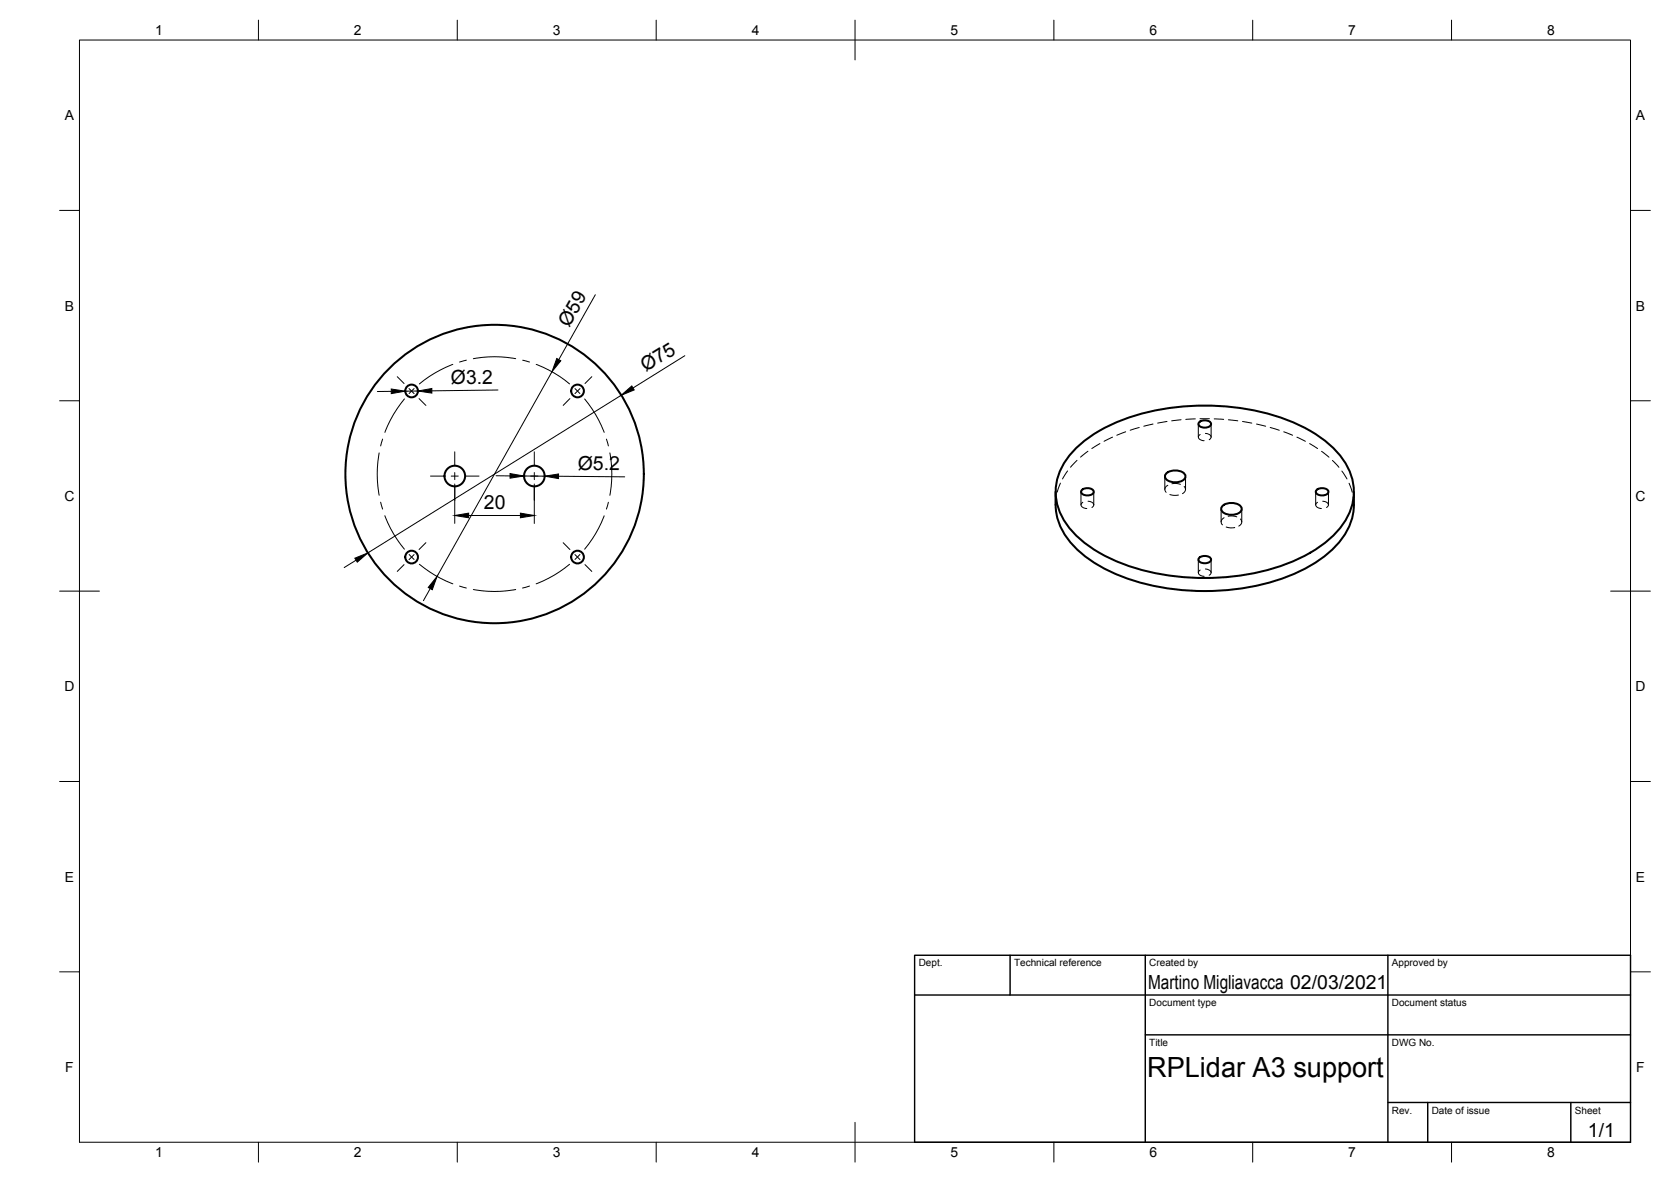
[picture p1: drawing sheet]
<svg xmlns="http://www.w3.org/2000/svg" width="420mm" height="297mm" viewBox="0 0 420 297" stroke-linecap="round" stroke-linejoin="round" font-family="sans-serif">
<!-- layer: Visible -->
<g fill="none" stroke="#000" stroke-width=".51">
<path d="M271 112.2a42.7 42.7 0 0 1 23.2-9.7 59.1 59.1 0 0 1 33.3 4.7 24.2 24.2 0 0 1 11.7 10.9 13.8 13.8 0 0 1-3 15.5 38 38 0 0 1-19.8 10.2 60.1 60.1 0 0 1-38-3.8 24.2 24.2 0 0 1-11.7-10.9 13.8 13.8 0 0 1 2.9-15.5zM293.2 119a3.5 3.5 0 0 1 4.8 .3 1.62 1.62 0 0 1-1.8 1.9 3.1 3.1 0 0 1-3.2-1.1v-.8zM301.5 106.1a2.08 2.08 0 0 1 3 .3 1.38 1.38 0 0 1-1.8 1.1 .96 .96 0 0 1-1-.3 .96 .96 0 0 1-.2-1.1zM265.4 123.6v3.3M272 123.2a2.08 2.08 0 0 1 3 .2 1.38 1.38 0 0 1-1.8 1.1 .96 .96 0 0 1-1.1-.3 .96 .96 0 0 1-.1-1zM307.4 127.1a3.5 3.5 0 0 1 4.7 .4 1.62 1.62 0 0 1-1.8 1.8 3.1 3.1 0 0 1-3.2-1v-.8zM331 123.2a2.08 2.08 0 0 1 3 .2 1.38 1.38 0 0 1-1.8 1.1 .96 .96 0 0 1-1-.3 .96 .96 0 0 1-.2-1zM340.4 123.6a17 17 0 0 1-1.6 9.5 26 26 0 0 1-13.3 11.1 60.6 60.6 0 0 1-45.1 0 27.1 27.1 0 0 1-13.4-11.1 13.4 13.4 0 0 1-1.6-6.2M301.5 140.2a2.08 2.08 0 0 1 3 .3 1.38 1.38 0 0 1-1.8 1 .96 .96 0 0 1-1-.2 .96 .96 0 0 1-.2-1.1z"/>
<circle cx="103.5" cy="98.3" r="1.6"/>
<circle cx="145.2" cy="98.3" r="1.6"/>
<circle cx="114.4" cy="119.6" r="2.59"/>
<circle cx="124.4" cy="119.1" r="37.5"/>
<circle cx="134.4" cy="119.6" r="2.59"/>
<circle cx="103.5" cy="140" r="1.6"/>
<circle cx="145.2" cy="140" r="1.6"/>
</g>
<!-- layer: Hidden -->
<g fill="none" stroke="#000" stroke-width=".25">
<path d="M268.4 118.3l-1.2 2.1M270.8 115.7l-1.6 1.7M273.6 113.4l-1.9 1.5M276.6 111.5l-2.1 1.2M279.7 109.9l-2.1 1M283 108.5l-2.2 .9M286.4 107.4l-2.2 .7M289.9 106.6l-2.3 .5M292.9 119.7v3.3M293.4 105.9l-2.3 .4M297 105.5l-2.4 .3M298.1 119.7v3.3"/>
<path d="M300.5 105.3l-2.3 .1M301.3 106.6v3.2M301.7 105.2h2.4M301.8 109.2a.75 .75 0 0 0-.5 .8 .75 .75 0 0 0 .8 .6l.7 .2M303.1 108.9a1.02 1.02 0 0 1 1 .3 1.02 1.02 0 0 1 .3 1l-.4 .3M304.5 106.6v3.2M305.3 105.3l2.4 .1M308.9 105.5l2.3 .3M312.4 105.9l2.3 .4M315.9 106.6l2.3 .5M319.4 107.4l2.3 .7M322.8 108.5l2.2 .9"/>
<path d="M326.1 109.9l2.1 1M329.3 111.5l2 1.2M332.3 113.4l1.9 1.5M335 115.7l1.7 1.7M337.4 118.4l1.3 2M265.6 124.8l-.2 2.1M266.6 121.4l-.8 2.3M271.8 123.6v3.3M272.3 126.2a.75 .75 0 0 0-.5 .9 .75 .75 0 0 0 .8 .6l.7 .1M273.6 125.9a1.04 1.04 0 0 1 1.3 1.3l-.3 .3M275 123.6v3.3M293.6 121.9a1.07 1.07 0 0 0-.4 1.8"/>
<path d="M294.2 124.3l1 .2 1.1-.1M294.7 121.6l.9-.1 1.2 .2M297.8 122.3a1.06 1.06 0 0 1-.5 1.8M307 127.9v3.3M307.8 130.1a1.05 1.05 0 0 0-.4 1.8M308.3 132.4l1.1 .3 1.1-.1M308.8 129.7h.9l1.3 .2M311.9 130.4a1.05 1.05 0 0 1-.4 1.8M312.2 127.9v3.3M330.8 123.6v3.3M331.3 126.2a.75 .75 0 0 0-.4 .9 .75 .75 0 0 0 .7 .6l.7 .1M332.6 125.9a1.03 1.03 0 0 1 1.3 1.3l-.4 .3"/>
<path d="M334 123.6v3.3M339.2 121.4l.8 2.3M340.3 124.8l.1 2.1M301.3 140.6v3.3M301.8 143.3a.75 .75 0 0 0-.5 .8 .75 .75 0 0 0 .8 .6l.7 .1M303.1 143a1.02 1.02 0 0 1 1 .2 1.02 1.02 0 0 1 .3 1.1l-.4 .3M304.5 140.6v3.3"/>
</g>
<!-- layer: Border -->
<g fill="none" stroke="#000" stroke-width=".25">
<path d="M20 10.1h390v276.9h-390zM65 5.1v5M115 5.1v5M165 5.1v5M215 5.1v10M265 5.1v5M315 5.1v5M365 5.1v5M15 52.9h5M410 52.9h5M15 100.7h5M410 100.7h5"/>
<path d="M15 148.6h10M405 148.6h10M15 196.4h5M410 196.4h5M15 244.2h5M410 244.2h5M65 287v5M115 287v5M165 287v5M215 282.1v9.9M265 287v5M315 287v5"/>
<path d="M365 287v5"/>
</g>
<!-- layer: TitleBlock -->
<path d="M230 240.1h180v46.9h-180zM230 250h180M254 240.1v9.9M288 240.1v46.9M349 240.1v46.9M288 260.1h122M349 277.1h61M359 277.1v9.9M395 277.1v9.9" fill="none" stroke="#000" stroke-width=".36"/>
<!-- layer: Dimensions -->
<g fill="none" stroke="#000" stroke-width=".25">
<path d="M149.7 74.1l-9.2 16.3M98.4 98.3l-3.5 .1M105.1 98.3h-3.2M125.2 98l-16.6 .2M138.8 93.4l-28.9 51.5M156.2 99.3l-63.7 39.6M172.2 89.4l-13 8.1M124.7 119.6h3.5M131.7 119.6l5.2 .1M140.4 119.7l16.7 .1M114.3 121.6v9.9M117.8 129.5h13.1"/>
<path d="M134.3 121.6v9.9M89.5 140.8l-2.9 1.8M108.2 147.9l-1.7 3"/>
</g>
<path d="M98.4 97.8l3.5 .5-3.5 .6zM105.1 98.3l3.5-.7v1.2zM140 90.1l1 .6-2.2 2.7zM156.2 99.3l2.7-2.3 .6 1zM128.2 119l3.5 .6-3.5 .6zM136.9 119.7l3.5-.6v1.2zM114.3 129.5l3.5-.5v1.1zM130.9 129l3.4 .5-3.4 .6zM89.2 140.3l3.3-1.4-2.7 2.4zM109.9 144.9l-1.2 3.3-1-.6z" fill="#000" stroke="#000" stroke-width=".25"/>
<!-- layer: Center Lines -->
<g fill="none" stroke="#000" stroke-width=".25">
<path d="M99.9 94.7l1.7 1.7M102.8 97.6l1.3 1.3M104.1 97.6l-1.2 1.3M113.9 91.6l-4.6 2.2-3.8 2.7M117.3 90.5l-1.8 .5M119 90.1a29.3 29.3 0 0 1 10.7 0M131.4 90.5l1.7 .5M134.8 91.6l4.6 2.2 3.8 2.7M144.6 97.6l1.2 1.3M145.8 97.6l-1.2 1.3M148.8 94.7l-1.7 1.7M95.3 113.8a29.3 29.3 0 0 0 0 10.7"/>
<path d="M96.2 110.3l-.5 1.8M101.7 100.3l-2.7 3.8-2.2 4.6M105.4 100.2l1.7 1.7M108.2 119.6h3.5M113.5 119.6h1.7M114.3 113.5v3.5M114.3 118.8v1.7M117 119.6h3.4M128.2 119.6h3.5M133.5 119.6h1.7M134.3 113.5v3.5M134.3 118.8v1.7"/>
<path d="M137 119.6h3.4M143.3 100.2l-1.7 1.7M147 100.3l2.7 3.8 2.2 4.6M152.5 110.3l.5 1.8M153.4 113.8a29.3 29.3 0 0 1 0 10.7M95.7 126.2l.5 1.7M96.8 129.6l2.2 4.6 2.7 3.8M102.9 139.3l1.2 1.3M104.1 139.4l-1.3 1.2M107.1 136.4l-1.7 1.7M114.3 122.3v3.4M134.3 122.3v3.4"/>
<path d="M141.6 136.4l1.7 1.7M144.6 139.4l1.2 1.2M145.8 139.3l-1.2 1.3M151.9 129.6l-2.2 4.6-2.7 3.8M153 126.2l-.5 1.7M101.6 141.9l-1.7 1.7M105.5 141.8l3.8 2.7 4.6 2.2M115.5 147.3l1.8 .5M119 148.2a29.3 29.3 0 0 0 10.7 0M133.1 147.3l-1.7 .5M143.2 141.8l-3.8 2.7-4.6 2.2M147.1 141.9l1.7 1.7"/>
</g>
<text font-size="7" x="288.4" y="270.6">RPLidar A3 support</text>
<g font-size="4.9">
<text x="143.1" y="82.4" transform="rotate(-61 143.1 82.4)">Ø59</text>
<text x="162.4" y="93.6" transform="rotate(-32 162.4 93.6)">Ø75</text>
<text x="113.4" y="96.5" transform="rotate(-1 113.4 96.5)">Ø3.2</text>
<text x="145.3" y="118.1">Ø5.2</text>
<text x="121.7" y="128">20</text>
<text x="288.7" y="248.5">Martino Migliavacca 02/03/2021</text>
<text x="399.3" y="285.8">1/1</text>
</g>
<g font-size="3.5">
<text x="39" y="8.8">1</text>
<text x="89" y="8.8">2</text>
<text x="139" y="8.8">3</text>
<text x="189" y="8.8">4</text>
<text x="239" y="8.8">5</text>
<text x="289" y="8.8">6</text>
<text x="339" y="8.8">7</text>
<text x="389" y="8.8">8</text>
<text x="16.3" y="30.2">A</text>
<text x="411.3" y="30.2">A</text>
<text x="16.3" y="78">B</text>
<text x="411.3" y="78">B</text>
<text x="16.2" y="125.9">C</text>
<text x="411.2" y="125.9">C</text>
<text x="16.2" y="173.7">D</text>
<text x="411.2" y="173.7">D</text>
<text x="16.3" y="221.6">E</text>
<text x="411.3" y="221.6">E</text>
<text x="16.4" y="269.4">F</text>
<text x="411.4" y="269.4">F</text>
<text x="39" y="290.8">1</text>
<text x="89" y="290.8">2</text>
<text x="139" y="290.8">3</text>
<text x="189" y="290.8">4</text>
<text x="239" y="290.8">5</text>
<text x="289" y="290.8">6</text>
<text x="339" y="290.8">7</text>
<text x="389" y="290.8">8</text>
</g>
<g font-size="2.5">
<text x="231" y="242.9">Dept.</text>
<text x="255" y="242.9">Technical reference</text>
<text x="289" y="242.9">Created by</text>
<text x="350" y="242.9">Approved by</text>
<text x="289" y="252.8">Document type</text>
<text x="350" y="252.8">Document status</text>
<text x="289" y="262.9">Title</text>
<text x="350" y="262.9">DWG No.</text>
<text x="350" y="279.9">Rev.</text>
<text x="360" y="279.9">Date of issue</text>
<text x="396" y="279.9">Sheet</text>
</g>
</svg>
